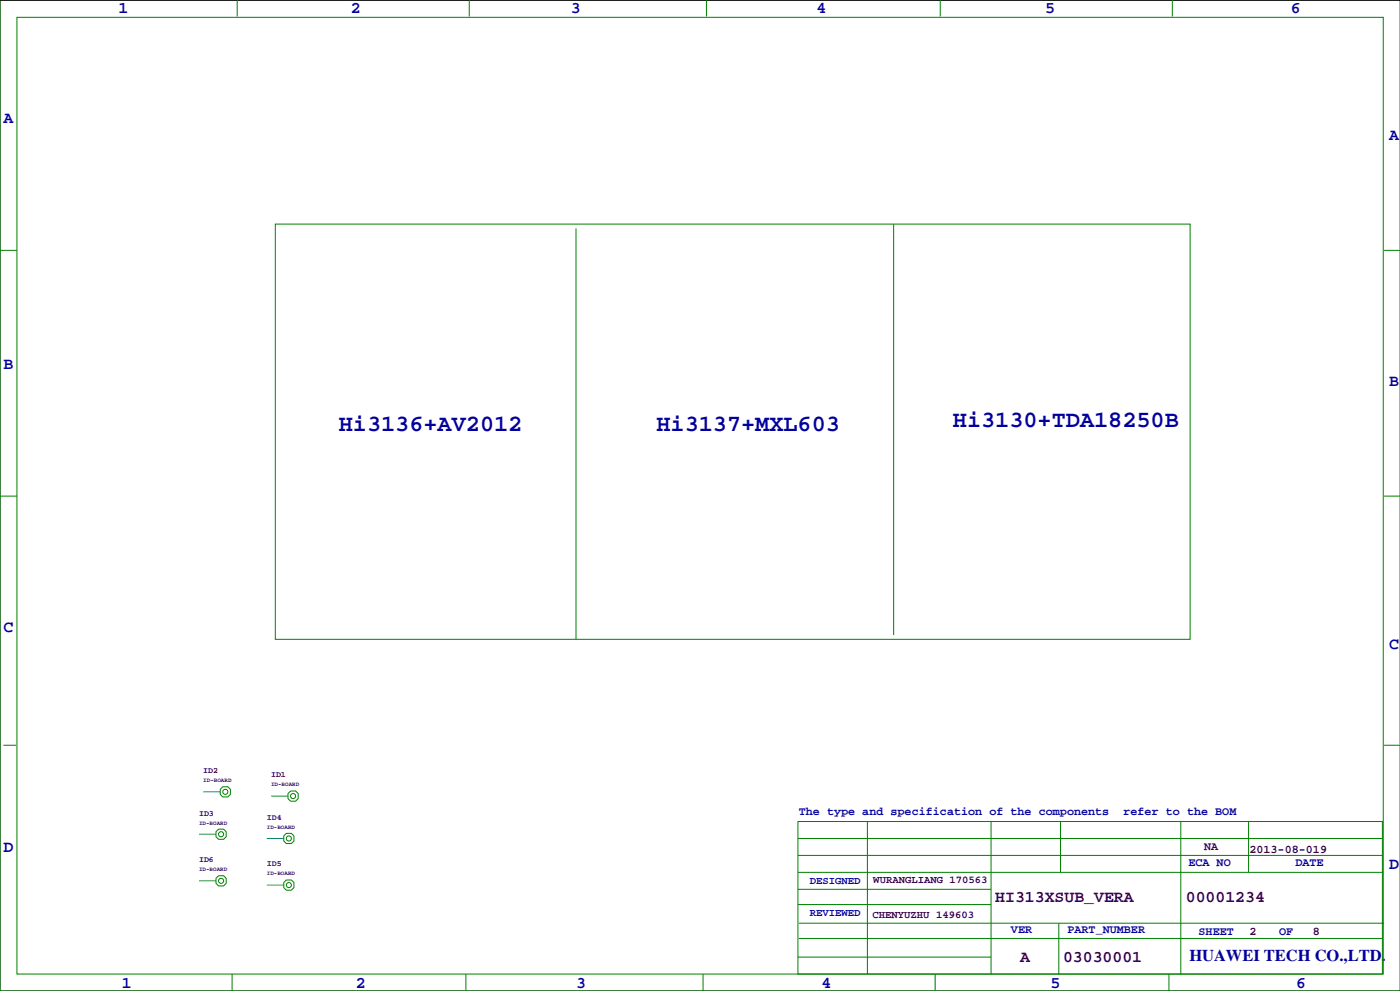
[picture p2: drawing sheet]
<svg xmlns="http://www.w3.org/2000/svg" width="420mm" height="297mm" viewBox="0 0 420 297" stroke-linecap="round" stroke-linejoin="round" font-family="sans-serif">
<path d="M419.9 .1h-419.9v296.9h419.9" fill="none" stroke="#000" stroke-width=".3"/>
<path d="M61 237.3h5M81.3 238.6h5.1M59.7 250h5.1M80 251.3h5.1M59.7 264h5.1M80 265.3h5.1" fill="none" stroke="#008080" stroke-width=".3"/>
<g fill="none" stroke="#008000" stroke-width=".3">
<path d="M0 -.1v297.1h419.9M71.1 0v4.9M140.7 0v4.9M211.8 0v4.9M281.9 0v4.9M351.5 0v4.9M5.1 5.2h409.7v286.8h-409.7zM0 75h5.1M82.5 67.2h274.4v124.4h-274.4zM172.7 68.4v123.2M268 67.2v123.2M415 75h4.9"/>
<path d="M0 148.7h5.1M415 148.7h4.9M1 223.4h3.8M66 236.6l.8-.8h1.5l.8 .8v1.5l-.8 .8h-1.5l-.8-.8zM86.4 237.9l.7-.8h1.5l.8 .8v1.5l-.8 .7h-1.5l-.7-.7zM415 223.4h4.9M65.5 248.5h1.6l.7 .8v1.5l-.7 .8h-1.6l-.7-.8v-1.5zM85.1 250.6l.8-.8h1.5l.7 .8v1.5l-.7 .7h-1.5l-.8-.7zM239.3 246.2h175.2v45.8h-175.2zM239.3 251.3h175.2M239.3 256.4h175.2M260.1 246.2v45.8"/>
<path d="M297.2 246.2v45.8M318 246.2v15.3M354.1 246.2v45.8M374.4 246.2v15.3M65.5 262.5h1.6l.7 .8v1.5l-.7 .7h-1.6l-.7-.7v-1.5zM85.1 264.5l.8-.7h1.5l.7 .7v1.6l-.7 .7h-1.5l-.8-.7zM239.3 266.6h57.9M239.3 261.5h175.2M239.3 271.1h57.9M239.5 276.7h175.5M317.5 276.7v15.3M69.6 292v5"/>
<path d="M139.7 292v5M210.8 292v5M239.3 286.9h57.9M239.5 281.3h175M280.4 292v5M350.5 292v5M383.5 287.4h.1"/>
<circle cx="67.6" cy="237.3" r=".76"/>
<circle cx="87.9" cy="238.6" r=".76"/>
<circle cx="66.3" cy="250" r=".76"/>
<circle cx="86.6" cy="251.3" r=".76"/>
<circle cx="66.3" cy="264" r=".76"/>
<circle cx="86.6" cy="265.3" r=".76"/>
</g>
<g font-size="7.1" fill="#0000a0">
<text x="101.6" y="129.2">Hi3136+AV2012</text>
<text x="196.8" y="129.2">Hi3137+MXL603</text>
<text x="285.8" y="128">Hi3130+TDA18250B</text>
</g>
<g font-size="4.9" fill="#0000a0">
<text x="35.6" y="3.9">1</text>
<text x="105.2" y="3.9">2</text>
<text x="171.2" y="3.9">3</text>
<text x="244.9" y="3.9">4</text>
<text x="313.4" y="3.9">5</text>
<text x="387.1" y="3.9">6</text>
<text x="1" y="36.9">A</text>
<text x="416.6" y="42">A</text>
<text x="1" y="110.6">B</text>
<text x="416.6" y="115.7">B</text>
<text x="1" y="189.3">C</text>
<text x="416.6" y="194.4">C</text>
<text x="1" y="255.4">D</text>
<text x="416.6" y="260.5">D</text>
<text x="356.6" y="288">HUAWEI TECH CO.,LTD.</text>
<text x="36.6" y="296">1</text>
<text x="106.7" y="296">2</text>
<text x="172.7" y="296">3</text>
<text x="246.4" y="296">4</text>
<text x="315" y="296">5</text>
<text x="388.6" y="296">6</text>
</g>
<g font-size="4.9" fill="#400040">
<text x="298.5" y="270.5">HI313XSUB_VERA</text>
<text x="355.6" y="270.5">00001234</text>
<text x="305.9" y="288.3">A</text>
<text x="318.8" y="288.3">03030001</text>
</g>
<g font-size="3.5" fill="#0000a0">
<text x="239.5" y="244.2">The type and specification of the components</text>
<text x="336.9" y="244.2">refer to the BOM</text>
<text x="356.4" y="259.4">ECA NO</text>
<text x="388.5" y="259.4">DATE</text>
<text x="303.1" y="279.7">VER</text>
<text x="320.1" y="279.7">PART_NUMBER</text>
<text x="359.4" y="280.3">SHEET</text>
<text x="383.5" y="280.3">OF</text>
</g>
<g font-size="3.5" fill="#400040">
<text x="361.1" y="254.9">NA</text>
<text x="374.6" y="255.7">2013-08-019</text>
<text x="374.6" y="280.3">2</text>
<text x="393.7" y="280.3">8</text>
</g>
<g font-size="3.2" fill="#0000a0">
<text x="242.8" y="264.9">DESIGNED</text>
<text x="242.8" y="274.5">REVIEWED</text>
</g>
<g font-size="3.2" fill="#400040">
<text x="261.9" y="264.7">WURANGLIANG 170563</text>
<text x="261.6" y="275.1">CHENYUZHU 149603</text>
</g>
<g font-size="2.5" fill="#400040">
<text x="61" y="231.8">ID2</text>
<text x="81.3" y="233">ID1</text>
<text x="59.7" y="244.5">ID3</text>
<text x="80" y="245.7">ID4</text>
<text x="59.7" y="258.4">ID6</text>
<text x="80" y="259.7">ID5</text>
</g>
<g font-size="1.8" fill="#400040">
<text x="61" y="234.4">ID-BOARD</text>
<text x="81.3" y="235.7">ID-BOARD</text>
<text x="59.7" y="247.1">ID-BOARD</text>
<text x="80" y="248.4">ID-BOARD</text>
<text x="59.7" y="261.1">ID-BOARD</text>
<text x="80" y="262.4">ID-BOARD</text>
</g>
</svg>
